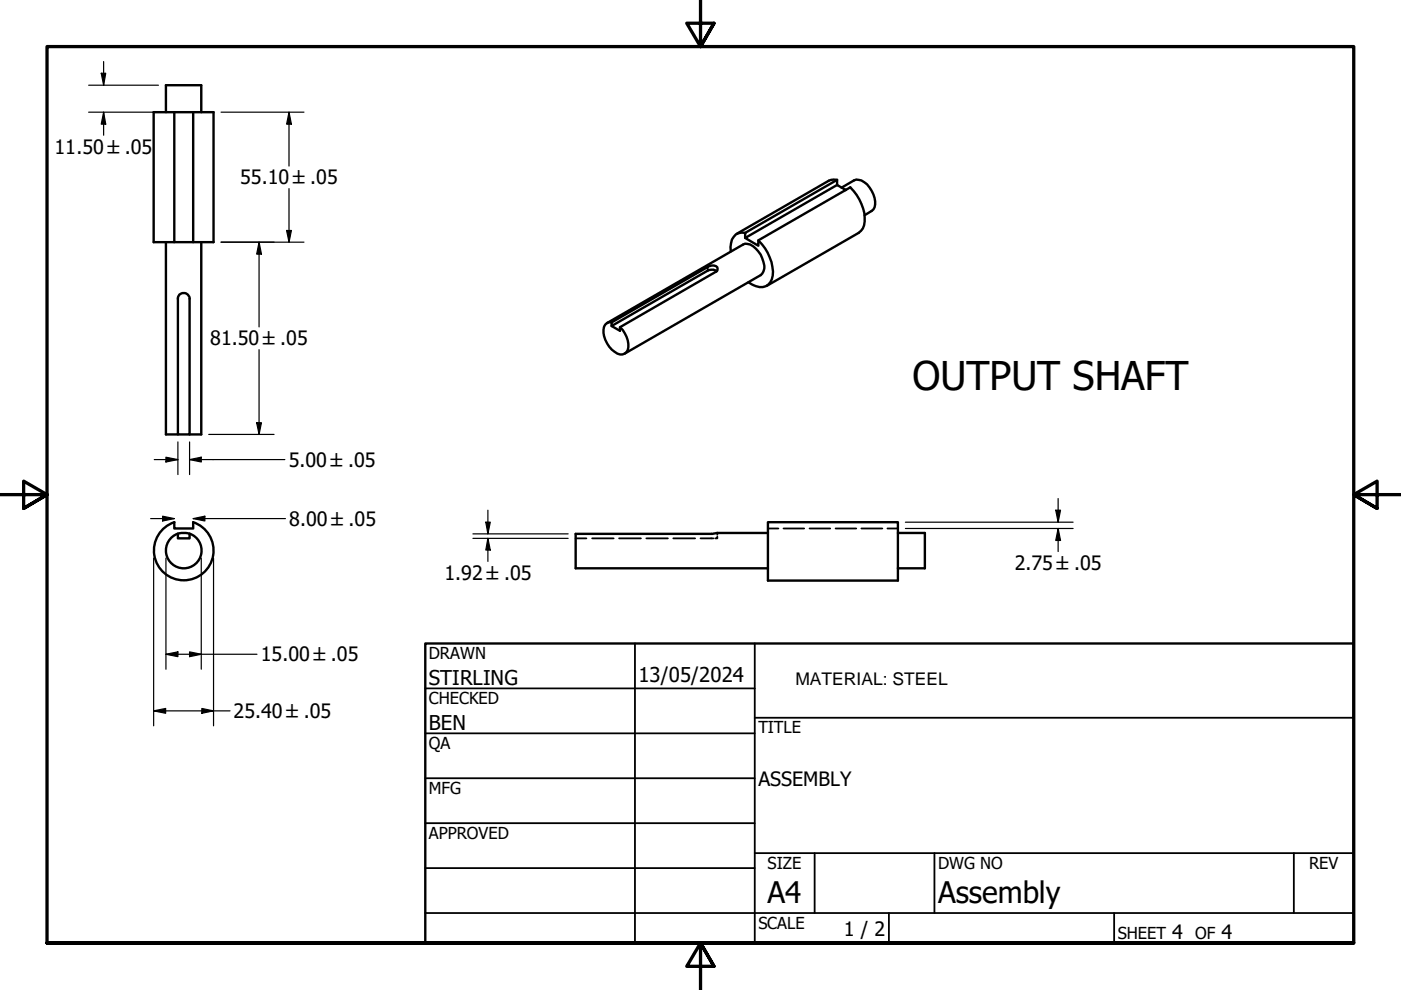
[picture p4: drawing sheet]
<svg xmlns="http://www.w3.org/2000/svg" width="297mm" height="210mm" viewBox="0 0 297 210" stroke-linecap="round" stroke-linejoin="round" font-family="sans-serif">
<!-- layer: Visible (ANSI) -->
<g fill="none" stroke="#000" stroke-width=".51">
<path d="M35.2 23.8v-5.7h7.5v5.7M37 23.8v27.5h4v-27.5M177.5 39.2v-1.1l-19.5 11.3v1.1M177.5 38.1h-.7l-1.1 .2-19.5 11.3M178.4 39.8l2.6-1.5a2.78 2.78 0 0 1 3.3 1.4 4.5 4.5 0 0 1 .9 4.7l-1.9 1.2M35.2 51.3v40.8h2.5M37 51.3h-4.4v-27.5h12.7v27.5h-4.3M42.7 51.3v40.8h-2.5M152 57.5a1.73 1.73 0 0 0-1.9-.1l-20.4 11.7 1.7 1v-.7l20.4-11.8a.7 .7 0 0 0 .3-.8 .7 .7 0 0 0-.7-.5l-1.2 .2-20.5 11.9v.7M158 49.4a2.34 2.34 0 0 0-3 2.1l-.1 1.8M160.8 51a9.8 9.8 0 0 1 3 7.5 2.51 2.51 0 0 1-3.5 2.2l-1.6-.8M179.3 40.3l-1.8-1.1-19.5 11.3 2.8 1.6v-1.1l19.5-11.3a9.9 9.9 0 0 1 3 7.3 2.87 2.87 0 0 1-1.2 2.4l-19.5 11.2"/>
<path d="M38 62.5a1.28 1.28 0 0 1 1.4-.3 1.28 1.28 0 0 1 .8 1.1v28.8h-2.5v-29zM128.7 68.5l28.8-16.6a2.37 2.37 0 0 1 2.8 .8 6.2 6.2 0 0 1 1.8 4.2l-.2 .7-.6 .7-28.8 16.7M129.7 68.4a1.42 1.42 0 0 0-1.7 1.5 5.6 5.6 0 0 0 3.4 5.3 1.69 1.69 0 0 0 1.8-2.3 5.7 5.7 0 0 0-1.8-3.5M34.7 112.1l.6-.6 1.7-.8v1.3h4v-1.3a6.3 6.3 0 0 1 3.5 9 6.3 6.3 0 0 1-9.4 2 6.3 6.3 0 0 1-.4-9.6zM37.7 113.2a3.8 3.8 0 0 0-1.8 5.8 3.8 3.8 0 0 0 6.1 0 3.8 3.8 0 0 0-1.8-5.8M37.7 113.2l.8-.2 1.6 .1 .1 1h-2.5zM162.8 113h-10.8l-.9 .2h-29.1v7.3h40.8M162.8 110.7h27.6v12.4h-27.6zM190.4 113h5.7v7.5h-5.7"/>
</g>
<!-- layer: Hidden (ANSI) -->
<g fill="none" stroke="#000" stroke-width=".38">
<path d="M122 114.1h2.3M125.5 114.1h4.6M131.3 114.1h4.6M137 114.1h4.6M142.7 114.1h4.7M148.5 114.1h2.8M152.1 113.8v.3h-.5M152.1 113v.4M162.8 112h2.2M166.1 112h4.4M171.6 112h4.4M177.2 112h4.3"/>
<path d="M182.6 112h4.5M188.2 112h2.2"/>
</g>
<!-- layer: Visible Narrow (ANSI) -->
<path d="M150.1 56.6v.8" fill="none" stroke="#000" stroke-width=".38"/>
<!-- layer: Border (ANSI) -->
<path d="M148.5 -.1v10l-2.9-5h5.8l-2.9 5 2.9-5M0 104.9h10l-5-2.9v5.8l5-2.9-5 2.9M297 104.9h-10l5-2.9v5.8l-5-2.9 5 2.9M10 199.9v-190h277v190h-277h277M151.4 204.9l-2.9-5 2.9 5h-5.8l2.9-5v10" fill="none" stroke="#000" stroke-width=".7"/>
<!-- layer: Title (ANSI) -->
<g fill="none" stroke="#000" stroke-width=".38">
<path d="M134.6 136.4v63.5M160 136.4v63.5M90.2 146h69.8M90.2 155.5h69.8M160 152.2h127M90.2 165h69.8M90.2 174.5h69.8M90.2 193.6h196.8M90.2 184.1h69.8M160 180.9h127M172.7 180.9v12.7M188.5 193.6v6.3"/>
<path d="M198.1 180.9v12.7M236.2 193.6v6.3M274.3 180.9v12.7"/>
</g>
<path d="M90.2 136.4h196.8v63.5h-196.8z" fill="none" stroke="#000" stroke-width=".51"/>
<!-- layer: Dimension (ANSI) -->
<g fill="none" stroke="#000" stroke-width=".25">
<path d="M18.8 18.1h14.8M21.5 15.5h.9l-.4 2.6zM22 13.1v5M18.8 23.8h16.6M22 23.8l.4 2.5h-.9zM22 23.8v4.9M46.9 23.8h17.6M61.3 23.8l.5 2.5h-1zM61.3 23.8v11.4M61.3 40v11.3M46.9 51.3h17.6M54.9 51.3l.5 2.6h-1z"/>
<path d="M54.9 51.3v18M60.8 48.9h1l-.5 2.4zM54.9 74.1v18M32.7 97.4h5M35.2 96.9l2.5 .5-2.5 .6zM37.7 93.7v6.9M40.2 97.4l2.5-.5v1.1zM40.2 97.4h20.2M40.2 93.7v6.9M44.3 92.1h13.8M54.4 89.6h1l-.5 2.5zM31.9 110h5.1"/>
<path d="M32.6 118.3v35.6M34.5 109.4l2.5 .6-2.5 .5zM35.2 118.3v23.6M41 110l2.4-.6v1.1zM41 110h19.5M42.7 118.3v23.6M45.3 118.3v35.6M100.3 113.2h20.2M100.3 114.1h20.2M103 110.7h.9l-.5 2.5zM103.4 114.1l.5 2.5h-.9zM103.4 108.2v5"/>
<path d="M103.4 114.1v4.9M192 112h35.5M192 110.7h35.5M223.8 108.2h1.1l-.6 2.5zM224.3 112l.6 2.6h-1.1zM224.3 105.7v5M224.3 112v4.9M35.2 138.7l2.5-.5v1zM35.2 138.7h19.3M40.2 138.2l2.5 .5-2.5 .5zM32.6 150.7l2.5-.5v1zM32.6 150.7h16.2"/>
<path d="M42.8 150.2l2.5 .5-2.5 .5z"/>
</g>
<g fill="#000">
<path d="M21.5 15.5h.9l-.4 2.6zM22 23.8l.4 2.5h-.9zM61.3 23.8l.5 2.5h-1zM54.9 51.3l.5 2.6h-1zM60.8 48.9h1l-.5 2.4zM35.2 96.9l2.5 .5-2.5 .6zM40.2 97.4l2.5-.5v1.1zM54.4 89.6h1l-.5 2.5zM34.5 109.4l2.5 .6-2.5 .5zM41 110l2.4-.6v1.1zM103 110.7h.9l-.5 2.5zM103.4 114.1l.5 2.5h-.9z"/>
<path d="M223.8 108.2h1.1l-.6 2.5zM224.3 112l.6 2.6h-1.1zM35.2 138.7l2.5-.5v1zM40.2 138.2l2.5 .5-2.5 .5zM32.6 150.7l2.5-.5v1zM42.8 150.2l2.5 .5-2.5 .5z"/>
</g>
<text font-size="8.4" x="193.5" y="82.6">OUTPUT SHAFT</text>
<g font-size="6.3">
<text x="162.8" y="191.4">A4</text>
<text x="198.9" y="191.6">Assembly</text>
</g>
<g font-size="4.3">
<text x="90.9" y="145.1">STIRLING</text>
<text x="135.4" y="144.5">13/05/2024</text>
<text x="90.9" y="154.7">BEN</text>
</g>
<g font-size="4.2">
<text x="11.6" y="32.6">11.50 ±.05</text>
<text x="50.9" y="39.1">55.10 ±.05</text>
<text x="44.6" y="73.3">81.50 ±.05</text>
<text x="61.2" y="99">5.00 ±.05</text>
<text x="61.3" y="111.5">8.00 ±.05</text>
<text x="94.2" y="123">1.92 ±.05</text>
<text x="215.1" y="120.9">2.75 ±.05</text>
<text x="55.3" y="140.2">15.00 ±.05</text>
<text x="49.5" y="152.2">25.40 ±.05</text>
<text x="160.8" y="166.6">ASSEMBLY</text>
<text x="178.9" y="198.5">1 / 2</text>
<text x="248.5" y="199.1">4</text>
<text x="259" y="199.1">4</text>
</g>
<text font-size="3.7" x="168.6" y="145.2">MATERIAL: STEEL</text>
<g font-size="3.5">
<text x="90.9" y="139.7">DRAWN</text>
<text x="90.9" y="149.3">CHECKED</text>
<text x="160.8" y="155.5">TITLE</text>
<text x="90.9" y="158.8">QA</text>
<text x="90.9" y="168.3">MFG</text>
<text x="90.9" y="177.8">APPROVED</text>
<text x="162.8" y="184.2">SIZE</text>
<text x="198.9" y="184.2">DWG NO</text>
<text x="277.6" y="184.2">REV</text>
<text x="160.8" y="196.9">SCALE</text>
<text x="237" y="199.1">SHEET</text>
<text x="253.4" y="199.1">OF</text>
</g>
</svg>
